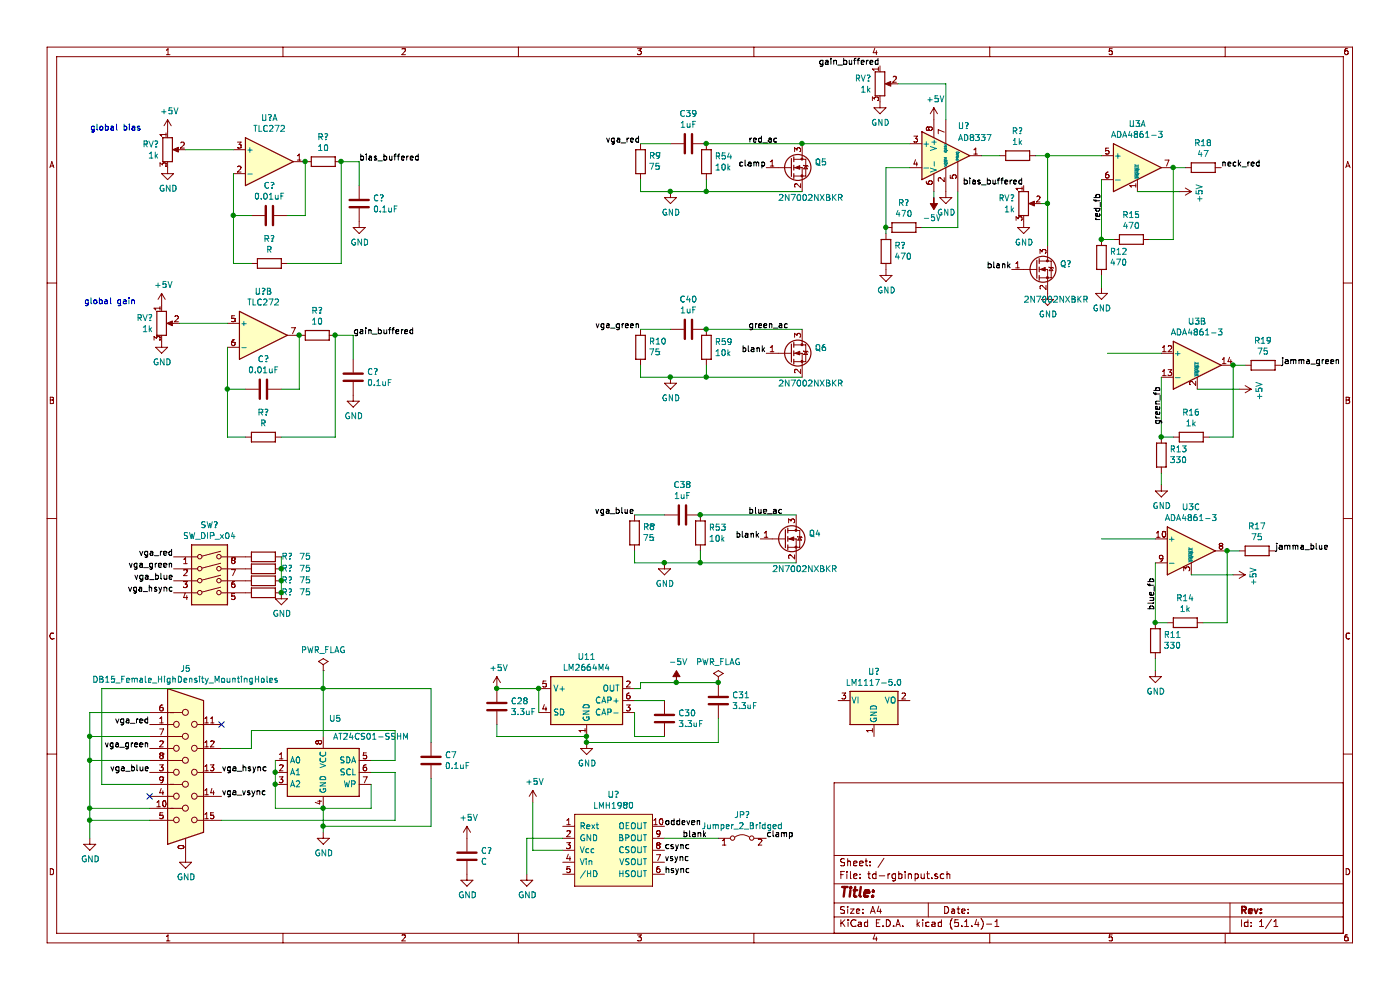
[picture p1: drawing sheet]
EESchema Schematic File Version 4
EELAYER 30 0
EELAYER END
$Descr A4 11693 8268
encoding utf-8
Sheet 1 1
Title ""
Date ""
Rev ""
Comp ""
Comment1 ""
Comment2 ""
Comment3 ""
Comment4 ""
$EndDescr
$Comp
L td-io:ADA4891-3 U3
U 1 1
P 9500 1400
F 0 "U3" H 9500 1767 50  0000 C CNN
F 1 "ADA4861-3" H 9500 1676 50  0000 C CNN
F 2 "Package_SO:SOIC-14_3.9x8.7mm_P1.27mm" H 9500 1400 50  0001 C CNN
F 3 "https://www.analog.com/media/en/technical-documentation/data-sheets/ADA4891-1_4891-2_4891-3_4891-4.PDF" H 9500 1400 50  0001 C CNN
F 4 "ADA4861-3YRZ-RL7CT-ND" H 9500 1400 50  0001 C CNN "Digikey"
	1    9500 1400
	1    0    0    -1  
$EndComp
$Comp
L Device:R R15
U 1 1
P 9450 2000
F 0 "R15" V 9243 2000 50  0000 C CNN
F 1 "470" V 9334 2000 50  0000 C CNN
F 2 "Resistor_SMD:R_0805_2012Metric" V 9380 2000 50  0001 C CNN
F 3 "~" H 9450 2000 50  0001 C CNN
F 4 "311-1.00KCRCT-ND" H 9450 2000 50  0001 C CNN "Digikey"
	1    9450 2000
	0    1    1    0   
$EndComp
Wire Wire Line
	9200 1500 9200 2000
Wire Wire Line
	9200 2000 9300 2000
Wire Wire Line
	9600 2000 9800 2000
Wire Wire Line
	9800 2000 9800 1400
$Comp
L Device:R R12
U 1 1
P 9200 2150
F 0 "R12" H 9130 2104 50  0000 R CNN
F 1 "470" H 9130 2195 50  0000 R CNN
F 2 "Resistor_SMD:R_0805_2012Metric" V 9130 2150 50  0001 C CNN
F 3 "~" H 9200 2150 50  0001 C CNN
F 4 "311-330CRCT-ND" H 9200 2150 50  0001 C CNN "Digikey"
	1    9200 2150
	-1   0    0    1   
$EndComp
Connection ~ 9200 2000
$Comp
L power:GND #PWR0128
U 1 1
P 9200 2400
F 0 "#PWR0128" H 9200 2150 50  0001 C CNN
F 1 "GND" H 9205 2227 50  0000 C CNN
F 2 "" H 9200 2400 50  0001 C CNN
F 3 "" H 9200 2400 50  0001 C CNN
	1    9200 2400
	1    0    0    -1  
$EndComp
Wire Wire Line
	9200 2400 9200 2300
$Comp
L Device:R R9
U 1 1
P 5350 1350
F 0 "R9" H 5280 1304 50  0000 R CNN
F 1 "75" H 5280 1395 50  0000 R CNN
F 2 "Resistor_SMD:R_0805_2012Metric" V 5280 1350 50  0001 C CNN
F 3 "~" H 5350 1350 50  0001 C CNN
F 4 "311-75.0CRCT-ND" H 5350 1350 50  0001 C CNN "Digikey"
	1    5350 1350
	-1   0    0    1   
$EndComp
$Comp
L power:GND #PWR0130
U 1 1
P 5600 1600
F 0 "#PWR0130" H 5600 1350 50  0001 C CNN
F 1 "GND" H 5605 1427 50  0000 C CNN
F 2 "" H 5600 1600 50  0001 C CNN
F 3 "" H 5600 1600 50  0001 C CNN
	1    5600 1600
	1    0    0    -1  
$EndComp
$Comp
L Device:R R18
U 1 1
P 10050 1400
F 0 "R18" V 9843 1400 50  0000 C CNN
F 1 "47" V 9934 1400 50  0000 C CNN
F 2 "Resistor_SMD:R_0805_2012Metric" V 9980 1400 50  0001 C CNN
F 3 "~" H 10050 1400 50  0001 C CNN
F 4 "311-75.0CRCT-ND" H 10050 1400 50  0001 C CNN "Digikey"
	1    10050 1400
	0    1    1    0   
$EndComp
Wire Wire Line
	9900 1400 9800 1400
Connection ~ 9800 1400
Text Label 10200 1400 0    50   ~ 0
neck_red
Text Label 5350 1200 2    50   ~ 0
vga_red
$Comp
L td-io:ADA4891-3 U3
U 2 1
P 10000 3050
F 0 "U3" H 10000 3417 50  0000 C CNN
F 1 "ADA4861-3" H 10000 3326 50  0000 C CNN
F 2 "Package_SO:SOIC-14_3.9x8.7mm_P1.27mm" H 10000 3050 50  0001 C CNN
F 3 "https://www.analog.com/media/en/technical-documentation/data-sheets/ADA4891-1_4891-2_4891-3_4891-4.PDF" H 10000 3050 50  0001 C CNN
F 4 "ADA4861-3YRZ-RL7CT-ND" H 10000 3050 50  0001 C CNN "Digikey"
	2    10000 3050
	1    0    0    -1  
$EndComp
$Comp
L Device:R R16
U 1 1
P 9950 3650
F 0 "R16" V 9743 3650 50  0000 C CNN
F 1 "1k" V 9834 3650 50  0000 C CNN
F 2 "Resistor_SMD:R_0805_2012Metric" V 9880 3650 50  0001 C CNN
F 3 "~" H 9950 3650 50  0001 C CNN
F 4 "311-1.00KCRCT-ND" H 9950 3650 50  0001 C CNN "Digikey"
	1    9950 3650
	0    1    1    0   
$EndComp
Wire Wire Line
	9700 3150 9700 3650
Wire Wire Line
	9700 3650 9800 3650
Wire Wire Line
	10100 3650 10300 3650
Wire Wire Line
	10300 3650 10300 3050
$Comp
L Device:R R13
U 1 1
P 9700 3800
F 0 "R13" H 9630 3754 50  0000 R CNN
F 1 "330" H 9630 3845 50  0000 R CNN
F 2 "Resistor_SMD:R_0805_2012Metric" V 9630 3800 50  0001 C CNN
F 3 "~" H 9700 3800 50  0001 C CNN
F 4 "311-330CRCT-ND" H 9700 3800 50  0001 C CNN "Digikey"
	1    9700 3800
	-1   0    0    1   
$EndComp
Connection ~ 9700 3650
$Comp
L power:GND #PWR0131
U 1 1
P 9700 4050
F 0 "#PWR0131" H 9700 3800 50  0001 C CNN
F 1 "GND" H 9705 3877 50  0000 C CNN
F 2 "" H 9700 4050 50  0001 C CNN
F 3 "" H 9700 4050 50  0001 C CNN
	1    9700 4050
	1    0    0    -1  
$EndComp
Wire Wire Line
	9700 4050 9700 3950
$Comp
L Device:R R19
U 1 1
P 10550 3050
F 0 "R19" V 10343 3050 50  0000 C CNN
F 1 "75" V 10434 3050 50  0000 C CNN
F 2 "Resistor_SMD:R_0805_2012Metric" V 10480 3050 50  0001 C CNN
F 3 "~" H 10550 3050 50  0001 C CNN
F 4 "311-75.0CRCT-ND" H 10550 3050 50  0001 C CNN "Digikey"
	1    10550 3050
	0    1    1    0   
$EndComp
Wire Wire Line
	10400 3050 10300 3050
Connection ~ 10300 3050
Text Label 10700 3050 0    50   ~ 0
jamma_green
$Comp
L td-io:ADA4891-3 U3
U 3 1
P 9950 4600
F 0 "U3" H 9950 4967 50  0000 C CNN
F 1 "ADA4861-3" H 9950 4876 50  0000 C CNN
F 2 "Package_SO:SOIC-14_3.9x8.7mm_P1.27mm" H 9950 4600 50  0001 C CNN
F 3 "https://www.analog.com/media/en/technical-documentation/data-sheets/ADA4891-1_4891-2_4891-3_4891-4.PDF" H 9950 4600 50  0001 C CNN
F 4 "ADA4861-3YRZ-RL7CT-ND" H 9950 4600 50  0001 C CNN "Digikey"
	3    9950 4600
	1    0    0    -1  
$EndComp
$Comp
L Device:R R14
U 1 1
P 9900 5200
F 0 "R14" V 9693 5200 50  0000 C CNN
F 1 "1k" V 9784 5200 50  0000 C CNN
F 2 "Resistor_SMD:R_0805_2012Metric" V 9830 5200 50  0001 C CNN
F 3 "~" H 9900 5200 50  0001 C CNN
F 4 "311-1.00KCRCT-ND" H 9900 5200 50  0001 C CNN "Digikey"
	1    9900 5200
	0    1    1    0   
$EndComp
Wire Wire Line
	9650 4700 9650 5200
Wire Wire Line
	9650 5200 9750 5200
Wire Wire Line
	10050 5200 10250 5200
Wire Wire Line
	10250 5200 10250 4600
$Comp
L Device:R R11
U 1 1
P 9650 5350
F 0 "R11" H 9580 5304 50  0000 R CNN
F 1 "330" H 9580 5395 50  0000 R CNN
F 2 "Resistor_SMD:R_0805_2012Metric" V 9580 5350 50  0001 C CNN
F 3 "~" H 9650 5350 50  0001 C CNN
F 4 "311-330CRCT-ND" H 9650 5350 50  0001 C CNN "Digikey"
	1    9650 5350
	-1   0    0    1   
$EndComp
Connection ~ 9650 5200
$Comp
L power:GND #PWR0134
U 1 1
P 9650 5600
F 0 "#PWR0134" H 9650 5350 50  0001 C CNN
F 1 "GND" H 9655 5427 50  0000 C CNN
F 2 "" H 9650 5600 50  0001 C CNN
F 3 "" H 9650 5600 50  0001 C CNN
	1    9650 5600
	1    0    0    -1  
$EndComp
Wire Wire Line
	9650 5600 9650 5500
$Comp
L Device:R R17
U 1 1
P 10500 4600
F 0 "R17" V 10293 4600 50  0000 C CNN
F 1 "75" V 10384 4600 50  0000 C CNN
F 2 "Resistor_SMD:R_0805_2012Metric" V 10430 4600 50  0001 C CNN
F 3 "~" H 10500 4600 50  0001 C CNN
F 4 "311-75.0CRCT-ND" H 10500 4600 50  0001 C CNN "Digikey"
	1    10500 4600
	0    1    1    0   
$EndComp
Wire Wire Line
	10350 4600 10250 4600
Connection ~ 10250 4600
Text Label 10650 4600 0    50   ~ 0
jamma_blue
$Comp
L Memory_EEPROM:AT24CS01-SSHM U5
U 1 1
P 2700 6450
F 0 "U5" H 2800 6900 50  0000 C CNN
F 1 "AT24CS01-SSHM" H 3100 6750 50  0000 C CNN
F 2 "Package_SO:SOIC-8_3.9x4.9mm_P1.27mm" H 2700 6450 50  0001 C CNN
F 3 "http://ww1.microchip.com/downloads/en/DeviceDoc/Atmel-8815-SEEPROM-AT24CS01-02-Datasheet.pdf" H 2700 6450 50  0001 C CNN
F 4 "AT24CS01-SSHM-TCT-ND" H 2700 6450 50  0001 C CNN "Digikey"
	1    2700 6450
	1    0    0    -1  
$EndComp
Wire Wire Line
	1850 6850 3300 6850
Wire Wire Line
	3300 6850 3300 6450
Wire Wire Line
	3300 6450 3100 6450
$Comp
L power:GND #PWR02
U 1 1
P 2700 6950
F 0 "#PWR02" H 2700 6700 50  0001 C CNN
F 1 "GND" H 2705 6777 50  0000 C CNN
F 2 "" H 2700 6950 50  0001 C CNN
F 3 "" H 2700 6950 50  0001 C CNN
	1    2700 6950
	1    0    0    -1  
$EndComp
Wire Wire Line
	2700 6950 2700 6900
Wire Wire Line
	3100 6550 3100 6750
Wire Wire Line
	3100 6750 2700 6750
Connection ~ 2700 6750
Wire Wire Line
	2700 6750 2300 6750
Wire Wire Line
	2300 6750 2300 6550
Wire Wire Line
	2300 6550 2300 6450
Connection ~ 2300 6550
Wire Wire Line
	2300 6450 2300 6350
Connection ~ 2300 6450
Wire Wire Line
	3100 6350 3300 6350
Wire Wire Line
	3300 6350 3300 6100
Wire Wire Line
	3300 6100 2100 6100
Wire Wire Line
	2100 6100 2100 6250
Wire Wire Line
	2100 6250 1850 6250
$Comp
L power:PWR_FLAG #FLG01
U 1 1
P 2700 5600
F 0 "#FLG01" H 2700 5675 50  0001 C CNN
F 1 "PWR_FLAG" H 2700 5773 50  0000 C CNN
F 2 "" H 2700 5600 50  0001 C CNN
F 3 "~" H 2700 5600 50  0001 C CNN
	1    2700 5600
	1    0    0    -1  
$EndComp
Wire Wire Line
	2700 6150 2700 5750
Wire Wire Line
	1250 6550 850  6550
Wire Wire Line
	850  6550 850  5750
Wire Wire Line
	850  5750 2700 5750
Connection ~ 2700 5750
Wire Wire Line
	2700 5750 2700 5600
Text Label 1850 6450 0    50   ~ 0
vga_hsync
Text Label 1850 6650 0    50   ~ 0
vga_vsync
Text Label 1250 6450 2    50   ~ 0
vga_blue
Text Label 1250 6250 2    50   ~ 0
vga_green
Text Label 1250 6050 2    50   ~ 0
vga_red
$Comp
L power:GND #PWR01
U 1 1
P 750 7000
F 0 "#PWR01" H 750 6750 50  0001 C CNN
F 1 "GND" H 755 6827 50  0000 C CNN
F 2 "" H 750 7000 50  0001 C CNN
F 3 "" H 750 7000 50  0001 C CNN
	1    750  7000
	1    0    0    -1  
$EndComp
Wire Wire Line
	1250 6850 750  6850
Wire Wire Line
	750  6850 750  7000
Wire Wire Line
	1250 5950 750  5950
Wire Wire Line
	750  5950 750  6150
Connection ~ 750  6850
Wire Wire Line
	1250 6750 750  6750
Connection ~ 750  6750
Wire Wire Line
	750  6750 750  6850
Wire Wire Line
	1250 6350 750  6350
Connection ~ 750  6350
Wire Wire Line
	750  6350 750  6750
Wire Wire Line
	1250 6150 750  6150
Connection ~ 750  6150
Wire Wire Line
	750  6150 750  6350
NoConn ~ 1250 6650
$Comp
L Device:C C7
U 1 1
P 3600 6350
F 0 "C7" H 3715 6396 50  0000 L CNN
F 1 "0.1uF" H 3715 6305 50  0000 L CNN
F 2 "Capacitor_SMD:C_0805_2012Metric" H 3638 6200 50  0001 C CNN
F 3 "~" H 3600 6350 50  0001 C CNN
F 4 "1276-2444-1-ND" H 3600 6350 50  0001 C CNN "Digikey"
	1    3600 6350
	1    0    0    -1  
$EndComp
Wire Wire Line
	2700 6900 3600 6900
Wire Wire Line
	3600 6900 3600 6500
Connection ~ 2700 6900
Wire Wire Line
	2700 6900 2700 6750
Wire Wire Line
	3600 6200 3600 5750
Wire Wire Line
	3600 5750 2700 5750
Wire Wire Line
	9500 1600 9850 1600
$Comp
L power:+5V #PWR0103
U 1 1
P 9850 1600
F 0 "#PWR0103" H 9850 1450 50  0001 C CNN
F 1 "+5V" H 9865 1773 50  0000 C CNN
F 2 "" H 9850 1600 50  0001 C CNN
F 3 "" H 9850 1600 50  0001 C CNN
	1    9850 1600
	0    1    1    0   
$EndComp
Wire Wire Line
	10000 3250 10350 3250
$Comp
L power:+5V #PWR0104
U 1 1
P 10350 3250
F 0 "#PWR0104" H 10350 3100 50  0001 C CNN
F 1 "+5V" H 10365 3423 50  0000 C CNN
F 2 "" H 10350 3250 50  0001 C CNN
F 3 "" H 10350 3250 50  0001 C CNN
	1    10350 3250
	0    1    1    0   
$EndComp
Wire Wire Line
	9950 4800 10300 4800
$Comp
L power:+5V #PWR0105
U 1 1
P 10300 4800
F 0 "#PWR0105" H 10300 4650 50  0001 C CNN
F 1 "+5V" H 10315 4973 50  0000 C CNN
F 2 "" H 10300 4800 50  0001 C CNN
F 3 "" H 10300 4800 50  0001 C CNN
	1    10300 4800
	0    1    1    0   
$EndComp
NoConn ~ 1850 6050
$Comp
L Connector:DB15_Female_HighDensity_MountingHoles J5
U 1 1
P 1550 6450
F 0 "J5" H 1550 7317 50  0000 C CNN
F 1 "DB15_Female_HighDensity_MountingHoles" H 1550 7226 50  0000 C CNN
F 2 "td-io:DSUB-15-HD_Female_Horizontal_P2.29x2.5mm_EdgePinOffset8.35mm_Housed_MountingHolesOffset10.89mm" H 600 6850 50  0001 C CNN
F 3 " ~" H 600 6850 50  0001 C CNN
F 4 "Z13226-ND" H 1550 6450 50  0001 C CNN "Digikey"
	1    1550 6450
	1    0    0    -1  
$EndComp
$Comp
L power:GND #PWR0114
U 1 1
P 1550 7150
F 0 "#PWR0114" H 1550 6900 50  0001 C CNN
F 1 "GND" H 1555 6977 50  0000 C CNN
F 2 "" H 1550 7150 50  0001 C CNN
F 3 "" H 1550 7150 50  0001 C CNN
	1    1550 7150
	1    0    0    -1  
$EndComp
$Comp
L td-io:LM2664M4 U11
U 1 1
P 4900 5850
F 0 "U11" H 4900 6217 50  0000 C CNN
F 1 "LM2664M4" H 4900 6126 50  0000 C CNN
F 2 "Package_TO_SOT_SMD:SOT-23-6" H 4950 5500 50  0001 L CNN
F 3 "https://www.ti.com/lit/ds/symlink/lm2665.pdf" H 3050 7100 50  0001 C CNN
F 4 "LM2664M6/NOPBCT-ND" H 4900 5850 50  0001 C CNN "Digikey"
	1    4900 5850
	1    0    0    -1  
$EndComp
$Comp
L Device:C C30
U 1 1
P 5550 6000
F 0 "C30" H 5665 6046 50  0000 L CNN
F 1 "3.3uF" H 5665 5955 50  0000 L CNN
F 2 "Capacitor_SMD:C_0805_2012Metric" H 5588 5850 50  0001 C CNN
F 3 "~" H 5550 6000 50  0001 C CNN
F 4 "1276-6461-1-ND" H 5550 6000 50  0001 C CNN "Digikey"
	1    5550 6000
	1    0    0    -1  
$EndComp
Wire Wire Line
	5300 5850 5550 5850
Wire Wire Line
	5300 5950 5300 6150
Wire Wire Line
	5300 6150 5550 6150
$Comp
L Device:C C31
U 1 1
P 6000 5850
F 0 "C31" H 6115 5896 50  0000 L CNN
F 1 "3.3uF" H 6115 5805 50  0000 L CNN
F 2 "Capacitor_SMD:C_0805_2012Metric" H 6038 5700 50  0001 C CNN
F 3 "~" H 6000 5850 50  0001 C CNN
F 4 "1276-6461-1-ND" H 6000 5850 50  0001 C CNN "Digikey"
	1    6000 5850
	1    0    0    -1  
$EndComp
$Comp
L Device:C C28
U 1 1
P 4150 5900
F 0 "C28" H 4265 5946 50  0000 L CNN
F 1 "3.3uF" H 4265 5855 50  0000 L CNN
F 2 "Capacitor_SMD:C_0805_2012Metric" H 4188 5750 50  0001 C CNN
F 3 "~" H 4150 5900 50  0001 C CNN
F 4 "1276-6461-1-ND" H 4150 5900 50  0001 C CNN "Digikey"
	1    4150 5900
	1    0    0    -1  
$EndComp
Wire Wire Line
	4150 6050 4150 6150
Wire Wire Line
	4150 6150 4900 6150
$Comp
L power:GND #PWR0127
U 1 1
P 4900 6200
F 0 "#PWR0127" H 4900 5950 50  0001 C CNN
F 1 "GND" H 4905 6027 50  0000 C CNN
F 2 "" H 4900 6200 50  0001 C CNN
F 3 "" H 4900 6200 50  0001 C CNN
	1    4900 6200
	1    0    0    -1  
$EndComp
Wire Wire Line
	4900 6200 6000 6200
Wire Wire Line
	6000 6200 6000 6000
Wire Wire Line
	6000 5700 5650 5700
Wire Wire Line
	5350 5700 5350 5750
Wire Wire Line
	5350 5750 5300 5750
$Comp
L power:-5V #PWR0129
U 1 1
P 5650 5700
F 0 "#PWR0129" H 5650 5800 50  0001 C CNN
F 1 "-5V" H 5665 5873 50  0000 C CNN
F 2 "" H 5650 5700 50  0001 C CNN
F 3 "" H 5650 5700 50  0001 C CNN
	1    5650 5700
	1    0    0    -1  
$EndComp
Connection ~ 5650 5700
Wire Wire Line
	5650 5700 5350 5700
Wire Wire Line
	4500 5750 4150 5750
$Comp
L power:+5V #PWR0132
U 1 1
P 4150 5750
F 0 "#PWR0132" H 4150 5600 50  0001 C CNN
F 1 "+5V" H 4165 5923 50  0000 C CNN
F 2 "" H 4150 5750 50  0001 C CNN
F 3 "" H 4150 5750 50  0001 C CNN
	1    4150 5750
	1    0    0    -1  
$EndComp
Connection ~ 4150 5750
Wire Wire Line
	4500 5950 4500 5750
Connection ~ 4500 5750
Wire Wire Line
	4900 6200 4900 6150
Connection ~ 4900 6200
Connection ~ 4900 6150
$Comp
L Device:C C39
U 1 1
P 5750 1200
F 0 "C39" V 5498 1200 50  0000 C CNN
F 1 "1uF" V 5589 1200 50  0000 C CNN
F 2 "Capacitor_SMD:C_0805_2012Metric" H 5788 1050 50  0001 C CNN
F 3 "~" H 5750 1200 50  0001 C CNN
F 4 "1276-2926-1-ND" H 5750 1200 50  0001 C CNN "Digikey"
	1    5750 1200
	0    1    1    0   
$EndComp
Wire Wire Line
	5600 1200 5350 1200
$Comp
L Device:R R54
U 1 1
P 5900 1350
F 0 "R54" H 5970 1396 50  0000 L CNN
F 1 "10k" H 5970 1305 50  0000 L CNN
F 2 "Resistor_SMD:R_0805_2012Metric" V 5830 1350 50  0001 C CNN
F 3 "~" H 5900 1350 50  0001 C CNN
F 4 "311-10.0KCRCT-ND" H 5900 1350 50  0001 C CNN "Digikey"
	1    5900 1350
	1    0    0    -1  
$EndComp
$Comp
L Transistor_FET:2N7002 Q5
U 1 1
P 6600 1400
F 0 "Q5" H 6804 1446 50  0000 L CNN
F 1 "2N7002NXBKR" H 6500 1150 50  0000 L CNN
F 2 "Package_TO_SOT_SMD:SOT-23" H 6800 1325 50  0001 L CIN
F 3 "https://www.onsemi.com/pub/Collateral/NDS7002A-D.PDF" H 6600 1400 50  0001 L CNN
F 4 "1727-8642-1-ND" H 6600 1400 50  0001 C CNN "Digikey"
	1    6600 1400
	1    0    0    -1  
$EndComp
Wire Wire Line
	6700 1600 5900 1600
Text Label 6400 1400 2    50   ~ 0
clamp
Wire Wire Line
	5350 1500 5350 1600
Wire Wire Line
	5350 1600 5600 1600
Connection ~ 5600 1600
Wire Wire Line
	5900 1500 5900 1600
Connection ~ 5900 1600
Wire Wire Line
	5900 1600 5600 1600
Wire Wire Line
	6700 1200 5900 1200
Connection ~ 5900 1200
Wire Wire Line
	8750 1300 9200 1300
$Comp
L Device:R R10
U 1 1
P 5350 2900
F 0 "R10" H 5280 2854 50  0000 R CNN
F 1 "75" H 5280 2945 50  0000 R CNN
F 2 "Resistor_SMD:R_0805_2012Metric" V 5280 2900 50  0001 C CNN
F 3 "~" H 5350 2900 50  0001 C CNN
F 4 "311-75.0CRCT-ND" H 5350 2900 50  0001 C CNN "Digikey"
	1    5350 2900
	-1   0    0    1   
$EndComp
$Comp
L power:GND #PWR024
U 1 1
P 5600 3150
F 0 "#PWR024" H 5600 2900 50  0001 C CNN
F 1 "GND" H 5605 2977 50  0000 C CNN
F 2 "" H 5600 3150 50  0001 C CNN
F 3 "" H 5600 3150 50  0001 C CNN
	1    5600 3150
	1    0    0    -1  
$EndComp
Text Label 5350 2750 2    50   ~ 0
vga_green
$Comp
L Device:C C40
U 1 1
P 5750 2750
F 0 "C40" V 5498 2750 50  0000 C CNN
F 1 "1uF" V 5589 2750 50  0000 C CNN
F 2 "Capacitor_SMD:C_0805_2012Metric" H 5788 2600 50  0001 C CNN
F 3 "~" H 5750 2750 50  0001 C CNN
F 4 "1276-2926-1-ND" H 5750 2750 50  0001 C CNN "Digikey"
	1    5750 2750
	0    1    1    0   
$EndComp
Wire Wire Line
	5600 2750 5350 2750
$Comp
L Device:R R59
U 1 1
P 5900 2900
F 0 "R59" H 5970 2946 50  0000 L CNN
F 1 "10k" H 5970 2855 50  0000 L CNN
F 2 "Resistor_SMD:R_0805_2012Metric" V 5830 2900 50  0001 C CNN
F 3 "~" H 5900 2900 50  0001 C CNN
F 4 "311-10.0KCRCT-ND" H 5900 2900 50  0001 C CNN "Digikey"
	1    5900 2900
	1    0    0    -1  
$EndComp
$Comp
L Transistor_FET:2N7002 Q6
U 1 1
P 6600 2950
F 0 "Q6" H 6804 2996 50  0000 L CNN
F 1 "2N7002NXBKR" H 6500 2700 50  0000 L CNN
F 2 "Package_TO_SOT_SMD:SOT-23" H 6800 2875 50  0001 L CIN
F 3 "https://www.onsemi.com/pub/Collateral/NDS7002A-D.PDF" H 6600 2950 50  0001 L CNN
F 4 "1727-8642-1-ND" H 6600 2950 50  0001 C CNN "Digikey"
	1    6600 2950
	1    0    0    -1  
$EndComp
Wire Wire Line
	6700 3150 5900 3150
Text Label 6400 2950 2    50   ~ 0
blank
Wire Wire Line
	5350 3050 5350 3150
Wire Wire Line
	5350 3150 5600 3150
Connection ~ 5600 3150
Wire Wire Line
	5900 3050 5900 3150
Connection ~ 5900 3150
Wire Wire Line
	5900 3150 5600 3150
Wire Wire Line
	6700 2750 5900 2750
Connection ~ 5900 2750
Wire Wire Line
	9250 2950 9700 2950
$Comp
L Device:R R8
U 1 1
P 5300 4450
F 0 "R8" H 5230 4404 50  0000 R CNN
F 1 "75" H 5230 4495 50  0000 R CNN
F 2 "Resistor_SMD:R_0805_2012Metric" V 5230 4450 50  0001 C CNN
F 3 "~" H 5300 4450 50  0001 C CNN
F 4 "311-75.0CRCT-ND" H 5300 4450 50  0001 C CNN "Digikey"
	1    5300 4450
	-1   0    0    1   
$EndComp
$Comp
L power:GND #PWR023
U 1 1
P 5550 4700
F 0 "#PWR023" H 5550 4450 50  0001 C CNN
F 1 "GND" H 5555 4527 50  0000 C CNN
F 2 "" H 5550 4700 50  0001 C CNN
F 3 "" H 5550 4700 50  0001 C CNN
	1    5550 4700
	1    0    0    -1  
$EndComp
Text Label 5300 4300 2    50   ~ 0
vga_blue
$Comp
L Device:C C38
U 1 1
P 5700 4300
F 0 "C38" V 5448 4300 50  0000 C CNN
F 1 "1uF" V 5539 4300 50  0000 C CNN
F 2 "Capacitor_SMD:C_0805_2012Metric" H 5738 4150 50  0001 C CNN
F 3 "~" H 5700 4300 50  0001 C CNN
F 4 "1276-2926-1-ND" H 5700 4300 50  0001 C CNN "Digikey"
	1    5700 4300
	0    1    1    0   
$EndComp
Wire Wire Line
	5550 4300 5300 4300
$Comp
L Device:R R53
U 1 1
P 5850 4450
F 0 "R53" H 5920 4496 50  0000 L CNN
F 1 "10k" H 5920 4405 50  0000 L CNN
F 2 "Resistor_SMD:R_0805_2012Metric" V 5780 4450 50  0001 C CNN
F 3 "~" H 5850 4450 50  0001 C CNN
F 4 "311-10.0KCRCT-ND" H 5850 4450 50  0001 C CNN "Digikey"
	1    5850 4450
	1    0    0    -1  
$EndComp
$Comp
L Transistor_FET:2N7002 Q4
U 1 1
P 6550 4500
F 0 "Q4" H 6754 4546 50  0000 L CNN
F 1 "2N7002NXBKR" H 6450 4250 50  0000 L CNN
F 2 "Package_TO_SOT_SMD:SOT-23" H 6750 4425 50  0001 L CIN
F 3 "https://www.onsemi.com/pub/Collateral/NDS7002A-D.PDF" H 6550 4500 50  0001 L CNN
F 4 "1727-8642-1-ND" H 6550 4500 50  0001 C CNN "Digikey"
	1    6550 4500
	1    0    0    -1  
$EndComp
Wire Wire Line
	6650 4700 5850 4700
Text Label 6350 4500 2    50   ~ 0
blank
Wire Wire Line
	5300 4600 5300 4700
Wire Wire Line
	5300 4700 5550 4700
Connection ~ 5550 4700
Wire Wire Line
	5850 4600 5850 4700
Connection ~ 5850 4700
Wire Wire Line
	5850 4700 5550 4700
Wire Wire Line
	6650 4300 5850 4300
Connection ~ 5850 4300
Wire Wire Line
	9200 4500 9650 4500
Text Label 6250 1200 0    50   ~ 0
red_ac
Text Label 6250 2750 0    50   ~ 0
green_ac
Text Label 6250 4300 0    50   ~ 0
blue_ac
Text Label 9650 5100 1    50   ~ 0
blue_fb
Text Label 9700 3550 1    50   ~ 0
green_fb
Text Label 9200 1850 1    50   ~ 0
red_fb
$Comp
L power:PWR_FLAG #FLG0104
U 1 1
P 6000 5700
F 0 "#FLG0104" H 6000 5775 50  0001 C CNN
F 1 "PWR_FLAG" H 6000 5873 50  0000 C CNN
F 2 "" H 6000 5700 50  0001 C CNN
F 3 "~" H 6000 5700 50  0001 C CNN
	1    6000 5700
	1    0    0    -1  
$EndComp
Connection ~ 6000 5700
$Comp
L td-rgbinput:AD8337 U?
U 1 1
P 7900 1300
F 0 "U?" H 8000 1550 50  0000 L CNN
F 1 "AD8337" H 8000 1450 50  0000 L CNN
F 2 "" H 7950 1350 50  0001 C CNN
F 3 "http://www.ti.com/lit/ds/symlink/ne5534.pdf" H 7950 1450 50  0001 C CNN
	1    7900 1300
	1    0    0    -1  
$EndComp
$Comp
L Device:R R?
U 1 1
P 7400 2100
F 0 "R?" H 7330 2054 50  0000 R CNN
F 1 "470" H 7330 2145 50  0000 R CNN
F 2 "" V 7330 2100 50  0001 C CNN
F 3 "~" H 7400 2100 50  0001 C CNN
	1    7400 2100
	-1   0    0    1   
$EndComp
$Comp
L Device:R R?
U 1 1
P 7550 1900
F 0 "R?" V 7343 1900 50  0000 C CNN
F 1 "470" V 7434 1900 50  0000 C CNN
F 2 "" V 7480 1900 50  0001 C CNN
F 3 "~" H 7550 1900 50  0001 C CNN
	1    7550 1900
	0    1    1    0   
$EndComp
$Comp
L power:GND #PWR?
U 1 1
P 7400 2250
F 0 "#PWR?" H 7400 2000 50  0001 C CNN
F 1 "GND" H 7405 2077 50  0000 C CNN
F 2 "" H 7400 2250 50  0001 C CNN
F 3 "" H 7400 2250 50  0001 C CNN
	1    7400 2250
	1    0    0    -1  
$EndComp
Wire Wire Line
	7400 1950 7400 1900
Wire Wire Line
	7400 1900 7400 1400
Wire Wire Line
	7400 1400 7600 1400
Connection ~ 7400 1900
Wire Wire Line
	8000 1600 8000 1900
Wire Wire Line
	8000 1900 7700 1900
$Comp
L power:-5V #PWR?
U 1 1
P 7800 1650
F 0 "#PWR?" H 7800 1750 50  0001 C CNN
F 1 "-5V" H 7815 1823 50  0000 C CNN
F 2 "" H 7800 1650 50  0001 C CNN
F 3 "" H 7800 1650 50  0001 C CNN
	1    7800 1650
	-1   0    0    1   
$EndComp
$Comp
L power:+5V #PWR?
U 1 1
P 7800 1000
F 0 "#PWR?" H 7800 850 50  0001 C CNN
F 1 "+5V" H 7815 1173 50  0000 C CNN
F 2 "" H 7800 1000 50  0001 C CNN
F 3 "" H 7800 1000 50  0001 C CNN
	1    7800 1000
	1    0    0    -1  
$EndComp
Wire Wire Line
	6700 1200 7600 1200
Connection ~ 6700 1200
$Comp
L power:GND #PWR?
U 1 1
P 7900 1600
F 0 "#PWR?" H 7900 1350 50  0001 C CNN
F 1 "GND" H 7905 1427 50  0000 C CNN
F 2 "" H 7900 1600 50  0001 C CNN
F 3 "" H 7900 1600 50  0001 C CNN
	1    7900 1600
	1    0    0    -1  
$EndComp
$Comp
L Device:R R?
U 1 1
P 8500 1300
F 0 "R?" V 8293 1300 50  0000 C CNN
F 1 "1k" V 8384 1300 50  0000 C CNN
F 2 "" V 8430 1300 50  0001 C CNN
F 3 "~" H 8500 1300 50  0001 C CNN
	1    8500 1300
	0    1    1    0   
$EndComp
Wire Wire Line
	8200 1300 8350 1300
$Comp
L Device:R_POT RV?
U 1 1
P 8550 1700
F 0 "RV?" H 8480 1746 50  0000 R CNN
F 1 "1k" H 8480 1655 50  0000 R CNN
F 2 "" H 8550 1700 50  0001 C CNN
F 3 "~" H 8550 1700 50  0001 C CNN
	1    8550 1700
	1    0    0    -1  
$EndComp
Text Label 8550 1550 2    50   ~ 0
bias_buffered
$Comp
L power:GND #PWR?
U 1 1
P 8550 1850
F 0 "#PWR?" H 8550 1600 50  0001 C CNN
F 1 "GND" H 8555 1677 50  0000 C CNN
F 2 "" H 8550 1850 50  0001 C CNN
F 3 "" H 8550 1850 50  0001 C CNN
	1    8550 1850
	1    0    0    -1  
$EndComp
Wire Wire Line
	8650 1300 8750 1300
Wire Wire Line
	8750 1300 8750 1700
Wire Wire Line
	8750 1700 8700 1700
Connection ~ 8750 1300
Wire Wire Line
	7800 1650 7800 1600
$Comp
L Device:R_POT RV?
U 1 1
P 7350 700
F 0 "RV?" H 7280 746 50  0000 R CNN
F 1 "1k" H 7280 655 50  0000 R CNN
F 2 "" H 7350 700 50  0001 C CNN
F 3 "~" H 7350 700 50  0001 C CNN
	1    7350 700 
	1    0    0    -1  
$EndComp
$Comp
L power:GND #PWR?
U 1 1
P 7350 850
F 0 "#PWR?" H 7350 600 50  0001 C CNN
F 1 "GND" H 7355 677 50  0000 C CNN
F 2 "" H 7350 850 50  0001 C CNN
F 3 "" H 7350 850 50  0001 C CNN
	1    7350 850 
	1    0    0    -1  
$EndComp
Text Label 7350 550  2    50   ~ 0
gain_buffered
Wire Wire Line
	7500 700  7900 700 
Wire Wire Line
	7900 700  7900 1000
$Comp
L Switch:SW_DIP_x04 SW?
U 1 1
P 1750 4850
F 0 "SW?" H 1750 5317 50  0000 C CNN
F 1 "SW_DIP_x04" H 1750 5226 50  0000 C CNN
F 2 "Button_Switch_SMD:SW_DIP_SPSTx04_Slide_9.78x12.34mm_W8.61mm_P2.54mm" H 1750 4850 50  0001 C CNN
F 3 "~" H 1750 4850 50  0001 C CNN
	1    1750 4850
	1    0    0    -1  
$EndComp
Text Label 1450 4650 2    50   ~ 0
vga_red
Text Label 1450 4750 2    50   ~ 0
vga_green
Text Label 1450 4850 2    50   ~ 0
vga_blue
Text Label 1450 4950 2    50   ~ 0
vga_hsync
$Comp
L power:GND #PWR?
U 1 1
P 2350 4950
F 0 "#PWR?" H 2350 4700 50  0001 C CNN
F 1 "GND" H 2355 4777 50  0000 C CNN
F 2 "" H 2350 4950 50  0001 C CNN
F 3 "" H 2350 4950 50  0001 C CNN
	1    2350 4950
	1    0    0    -1  
$EndComp
$Comp
L Device:R R?
U 1 1
P 2200 4650
F 0 "R?" V 2200 4450 50  0000 C CNN
F 1 "75" V 2200 4300 50  0000 C CNN
F 2 "" V 2130 4650 50  0001 C CNN
F 3 "~" H 2200 4650 50  0001 C CNN
	1    2200 4650
	0    -1   -1   0   
$EndComp
Wire Wire Line
	2350 4650 2350 4750
$Comp
L Device:R R?
U 1 1
P 2200 4750
F 0 "R?" V 2200 4550 50  0000 C CNN
F 1 "75" V 2200 4400 50  0000 C CNN
F 2 "" V 2130 4750 50  0001 C CNN
F 3 "~" H 2200 4750 50  0001 C CNN
	1    2200 4750
	0    -1   -1   0   
$EndComp
Connection ~ 2350 4750
Wire Wire Line
	2350 4750 2350 4850
$Comp
L Device:R R?
U 1 1
P 2200 4850
F 0 "R?" V 2200 4650 50  0000 C CNN
F 1 "75" V 2200 4500 50  0000 C CNN
F 2 "" V 2130 4850 50  0001 C CNN
F 3 "~" H 2200 4850 50  0001 C CNN
	1    2200 4850
	0    -1   -1   0   
$EndComp
Connection ~ 2350 4850
Wire Wire Line
	2350 4850 2350 4950
$Comp
L Device:R R?
U 1 1
P 2200 4950
F 0 "R?" V 2200 4750 50  0000 C CNN
F 1 "75" V 2200 4600 50  0000 C CNN
F 2 "" V 2130 4950 50  0001 C CNN
F 3 "~" H 2200 4950 50  0001 C CNN
	1    2200 4950
	0    -1   -1   0   
$EndComp
Connection ~ 2350 4950
$Comp
L Amplifier_Operational:TLC272 U?
U 1 1
P 2250 1350
F 0 "U?" H 2250 1717 50  0000 C CNN
F 1 "TLC272" H 2250 1626 50  0000 C CNN
F 2 "" H 2250 1350 50  0001 C CNN
F 3 "http://www.ti.com/lit/ds/symlink/tlc272.pdf" H 2250 1350 50  0001 C CNN
	1    2250 1350
	1    0    0    -1  
$EndComp
$Comp
L Device:R_POT RV?
U 1 1
P 1400 1250
F 0 "RV?" H 1330 1296 50  0000 R CNN
F 1 "1k" H 1330 1205 50  0000 R CNN
F 2 "" H 1400 1250 50  0001 C CNN
F 3 "~" H 1400 1250 50  0001 C CNN
	1    1400 1250
	1    0    0    -1  
$EndComp
$Comp
L Device:C C?
U 1 1
P 2250 1800
F 0 "C?" V 1998 1800 50  0000 C CNN
F 1 "0.01uF" V 2089 1800 50  0000 C CNN
F 2 "" H 2288 1650 50  0001 C CNN
F 3 "~" H 2250 1800 50  0001 C CNN
	1    2250 1800
	0    1    1    0   
$EndComp
Wire Wire Line
	2100 1800 1950 1800
Wire Wire Line
	1950 1800 1950 1450
Wire Wire Line
	2400 1800 2550 1800
Wire Wire Line
	2550 1800 2550 1350
$Comp
L Device:R R?
U 1 1
P 2700 1350
F 0 "R?" V 2493 1350 50  0000 C CNN
F 1 "10" V 2584 1350 50  0000 C CNN
F 2 "" V 2630 1350 50  0001 C CNN
F 3 "~" H 2700 1350 50  0001 C CNN
	1    2700 1350
	0    1    1    0   
$EndComp
Connection ~ 2550 1350
$Comp
L Device:R R?
U 1 1
P 2250 2200
F 0 "R?" V 2043 2200 50  0000 C CNN
F 1 "R" V 2134 2200 50  0000 C CNN
F 2 "" V 2180 2200 50  0001 C CNN
F 3 "~" H 2250 2200 50  0001 C CNN
	1    2250 2200
	0    1    1    0   
$EndComp
$Comp
L Device:C C?
U 1 1
P 3000 1700
F 0 "C?" H 3115 1746 50  0000 L CNN
F 1 "0.1uF" H 3115 1655 50  0000 L CNN
F 2 "" H 3038 1550 50  0001 C CNN
F 3 "~" H 3000 1700 50  0001 C CNN
	1    3000 1700
	1    0    0    -1  
$EndComp
Wire Wire Line
	2400 2200 2850 2200
Wire Wire Line
	2850 2200 2850 1350
Wire Wire Line
	2850 1350 3000 1350
Wire Wire Line
	3000 1350 3000 1550
Connection ~ 2850 1350
$Comp
L power:GND #PWR?
U 1 1
P 3000 1850
F 0 "#PWR?" H 3000 1600 50  0001 C CNN
F 1 "GND" H 3005 1677 50  0000 C CNN
F 2 "" H 3000 1850 50  0001 C CNN
F 3 "" H 3000 1850 50  0001 C CNN
	1    3000 1850
	1    0    0    -1  
$EndComp
Text Label 3000 1350 0    50   ~ 0
bias_buffered
Wire Wire Line
	1950 1250 1550 1250
$Comp
L power:GND #PWR?
U 1 1
P 1400 1400
F 0 "#PWR?" H 1400 1150 50  0001 C CNN
F 1 "GND" H 1405 1227 50  0000 C CNN
F 2 "" H 1400 1400 50  0001 C CNN
F 3 "" H 1400 1400 50  0001 C CNN
	1    1400 1400
	1    0    0    -1  
$EndComp
Wire Wire Line
	1950 1800 1950 2200
Wire Wire Line
	1950 2200 2100 2200
Connection ~ 1950 1800
Text Notes 750  1100 0    50   ~ 0
global bias
$Comp
L power:+5V #PWR?
U 1 1
P 1400 1100
F 0 "#PWR?" H 1400 950 50  0001 C CNN
F 1 "+5V" H 1415 1273 50  0000 C CNN
F 2 "" H 1400 1100 50  0001 C CNN
F 3 "" H 1400 1100 50  0001 C CNN
	1    1400 1100
	1    0    0    -1  
$EndComp
$Comp
L Transistor_FET:2N7002 Q?
U 1 1
P 8650 2250
F 0 "Q?" H 8854 2296 50  0000 L CNN
F 1 "2N7002NXBKR" H 8550 2000 50  0000 L CNN
F 2 "Package_TO_SOT_SMD:SOT-23" H 8850 2175 50  0001 L CIN
F 3 "https://www.onsemi.com/pub/Collateral/NDS7002A-D.PDF" H 8650 2250 50  0001 L CNN
F 4 "1727-8642-1-ND" H 8650 2250 50  0001 C CNN "Digikey"
	1    8650 2250
	1    0    0    -1  
$EndComp
Wire Wire Line
	8750 2050 8750 1700
Connection ~ 8750 1700
$Comp
L power:GND #PWR?
U 1 1
P 8750 2450
F 0 "#PWR?" H 8750 2200 50  0001 C CNN
F 1 "GND" H 8755 2277 50  0000 C CNN
F 2 "" H 8750 2450 50  0001 C CNN
F 3 "" H 8750 2450 50  0001 C CNN
	1    8750 2450
	1    0    0    -1  
$EndComp
Text Label 8450 2250 2    50   ~ 0
blank
$Comp
L td-deflect:LMH1980 U?
U 1 1
P 5100 7100
F 0 "U?" H 5125 7565 50  0000 C CNN
F 1 "LMH1980" H 5125 7474 50  0000 C CNN
F 2 "Package_SO:VSSOP-10_3x3mm_P0.5mm" H 4700 7450 50  0001 C CNN
F 3 "http://www.ti.com/lit/ds/symlink/lmh1980.pdf" H 4700 7450 50  0001 C CNN
	1    5100 7100
	1    0    0    -1  
$EndComp
$Comp
L power:GND #PWR?
U 1 1
P 4400 7300
F 0 "#PWR?" H 4400 7050 50  0001 C CNN
F 1 "GND" H 4405 7127 50  0000 C CNN
F 2 "" H 4400 7300 50  0001 C CNN
F 3 "" H 4400 7300 50  0001 C CNN
	1    4400 7300
	1    0    0    -1  
$EndComp
Wire Wire Line
	4400 7300 4400 7000
Wire Wire Line
	4400 7000 4700 7000
$Comp
L Device:C C?
U 1 1
P 3900 7150
F 0 "C?" H 4015 7196 50  0000 L CNN
F 1 "C" H 4015 7105 50  0000 L CNN
F 2 "" H 3938 7000 50  0001 C CNN
F 3 "~" H 3900 7150 50  0001 C CNN
	1    3900 7150
	1    0    0    -1  
$EndComp
$Comp
L power:GND #PWR?
U 1 1
P 3900 7300
F 0 "#PWR?" H 3900 7050 50  0001 C CNN
F 1 "GND" H 3905 7127 50  0000 C CNN
F 2 "" H 3900 7300 50  0001 C CNN
F 3 "" H 3900 7300 50  0001 C CNN
	1    3900 7300
	1    0    0    -1  
$EndComp
$Comp
L power:+5V #PWR?
U 1 1
P 3900 7000
F 0 "#PWR?" H 3900 6850 50  0001 C CNN
F 1 "+5V" H 3915 7173 50  0000 C CNN
F 2 "" H 3900 7000 50  0001 C CNN
F 3 "" H 3900 7000 50  0001 C CNN
	1    3900 7000
	1    0    0    -1  
$EndComp
$Comp
L power:+5V #PWR?
U 1 1
P 4450 6700
F 0 "#PWR?" H 4450 6550 50  0001 C CNN
F 1 "+5V" H 4465 6873 50  0000 C CNN
F 2 "" H 4450 6700 50  0001 C CNN
F 3 "" H 4450 6700 50  0001 C CNN
	1    4450 6700
	1    0    0    -1  
$EndComp
Wire Wire Line
	4700 7100 4450 7100
Wire Wire Line
	4450 7100 4450 6700
$Comp
L Jumper:Jumper_2_Bridged JP?
U 1 1
P 6200 7000
F 0 "JP?" H 6200 7195 50  0000 C CNN
F 1 "Jumper_2_Bridged" H 6200 7104 50  0000 C CNN
F 2 "" H 6200 7000 50  0001 C CNN
F 3 "~" H 6200 7000 50  0001 C CNN
	1    6200 7000
	1    0    0    -1  
$EndComp
Text Label 6400 7000 0    50   ~ 0
clamp
Wire Wire Line
	5550 7000 6000 7000
Text Label 5700 7000 0    50   ~ 0
blank
Text Label 5550 7200 0    50   ~ 0
vsync
Text Label 5550 7300 0    50   ~ 0
hsync
Text Label 5550 7100 0    50   ~ 0
csync
Text Label 5550 6900 0    50   ~ 0
oddeven
$Comp
L Amplifier_Operational:TLC272 U?
U 2 1
P 2200 2800
F 0 "U?" H 2200 3167 50  0000 C CNN
F 1 "TLC272" H 2200 3076 50  0000 C CNN
F 2 "" H 2200 2800 50  0001 C CNN
F 3 "http://www.ti.com/lit/ds/symlink/tlc272.pdf" H 2200 2800 50  0001 C CNN
	2    2200 2800
	1    0    0    -1  
$EndComp
$Comp
L Device:R_POT RV?
U 1 1
P 1350 2700
F 0 "RV?" H 1280 2746 50  0000 R CNN
F 1 "1k" H 1280 2655 50  0000 R CNN
F 2 "" H 1350 2700 50  0001 C CNN
F 3 "~" H 1350 2700 50  0001 C CNN
	1    1350 2700
	1    0    0    -1  
$EndComp
$Comp
L Device:C C?
U 1 1
P 2200 3250
F 0 "C?" V 1948 3250 50  0000 C CNN
F 1 "0.01uF" V 2039 3250 50  0000 C CNN
F 2 "" H 2238 3100 50  0001 C CNN
F 3 "~" H 2200 3250 50  0001 C CNN
	1    2200 3250
	0    1    1    0   
$EndComp
Wire Wire Line
	2050 3250 1900 3250
Wire Wire Line
	1900 3250 1900 2900
Wire Wire Line
	2350 3250 2500 3250
Wire Wire Line
	2500 3250 2500 2800
$Comp
L Device:R R?
U 1 1
P 2650 2800
F 0 "R?" V 2443 2800 50  0000 C CNN
F 1 "10" V 2534 2800 50  0000 C CNN
F 2 "" V 2580 2800 50  0001 C CNN
F 3 "~" H 2650 2800 50  0001 C CNN
	1    2650 2800
	0    1    1    0   
$EndComp
Connection ~ 2500 2800
$Comp
L Device:R R?
U 1 1
P 2200 3650
F 0 "R?" V 1993 3650 50  0000 C CNN
F 1 "R" V 2084 3650 50  0000 C CNN
F 2 "" V 2130 3650 50  0001 C CNN
F 3 "~" H 2200 3650 50  0001 C CNN
	1    2200 3650
	0    1    1    0   
$EndComp
$Comp
L Device:C C?
U 1 1
P 2950 3150
F 0 "C?" H 3065 3196 50  0000 L CNN
F 1 "0.1uF" H 3065 3105 50  0000 L CNN
F 2 "" H 2988 3000 50  0001 C CNN
F 3 "~" H 2950 3150 50  0001 C CNN
	1    2950 3150
	1    0    0    -1  
$EndComp
Wire Wire Line
	2350 3650 2800 3650
Wire Wire Line
	2800 3650 2800 2800
Wire Wire Line
	2800 2800 2950 2800
Wire Wire Line
	2950 2800 2950 3000
Connection ~ 2800 2800
$Comp
L power:GND #PWR?
U 1 1
P 2950 3300
F 0 "#PWR?" H 2950 3050 50  0001 C CNN
F 1 "GND" H 2955 3127 50  0000 C CNN
F 2 "" H 2950 3300 50  0001 C CNN
F 3 "" H 2950 3300 50  0001 C CNN
	1    2950 3300
	1    0    0    -1  
$EndComp
Text Label 2950 2800 0    50   ~ 0
gain_buffered
Wire Wire Line
	1900 2700 1500 2700
$Comp
L power:GND #PWR?
U 1 1
P 1350 2850
F 0 "#PWR?" H 1350 2600 50  0001 C CNN
F 1 "GND" H 1355 2677 50  0000 C CNN
F 2 "" H 1350 2850 50  0001 C CNN
F 3 "" H 1350 2850 50  0001 C CNN
	1    1350 2850
	1    0    0    -1  
$EndComp
Wire Wire Line
	1900 3250 1900 3650
Wire Wire Line
	1900 3650 2050 3650
Connection ~ 1900 3250
Text Notes 700  2550 0    50   ~ 0
global gain
$Comp
L power:+5V #PWR?
U 1 1
P 1350 2550
F 0 "#PWR?" H 1350 2400 50  0001 C CNN
F 1 "+5V" H 1365 2723 50  0000 C CNN
F 2 "" H 1350 2550 50  0001 C CNN
F 3 "" H 1350 2550 50  0001 C CNN
	1    1350 2550
	1    0    0    -1  
$EndComp
$Comp
L Regulator_Linear:LM1117-5.0 U?
U 1 1
P 7300 5850
F 0 "U?" H 7300 6092 50  0000 C CNN
F 1 "LM1117-5.0" H 7300 6001 50  0000 C CNN
F 2 "" H 7300 5850 50  0001 C CNN
F 3 "http://www.ti.com/lit/ds/symlink/lm1117.pdf" H 7300 5850 50  0001 C CNN
	1    7300 5850
	1    0    0    -1  
$EndComp
$EndSCHEMATC
